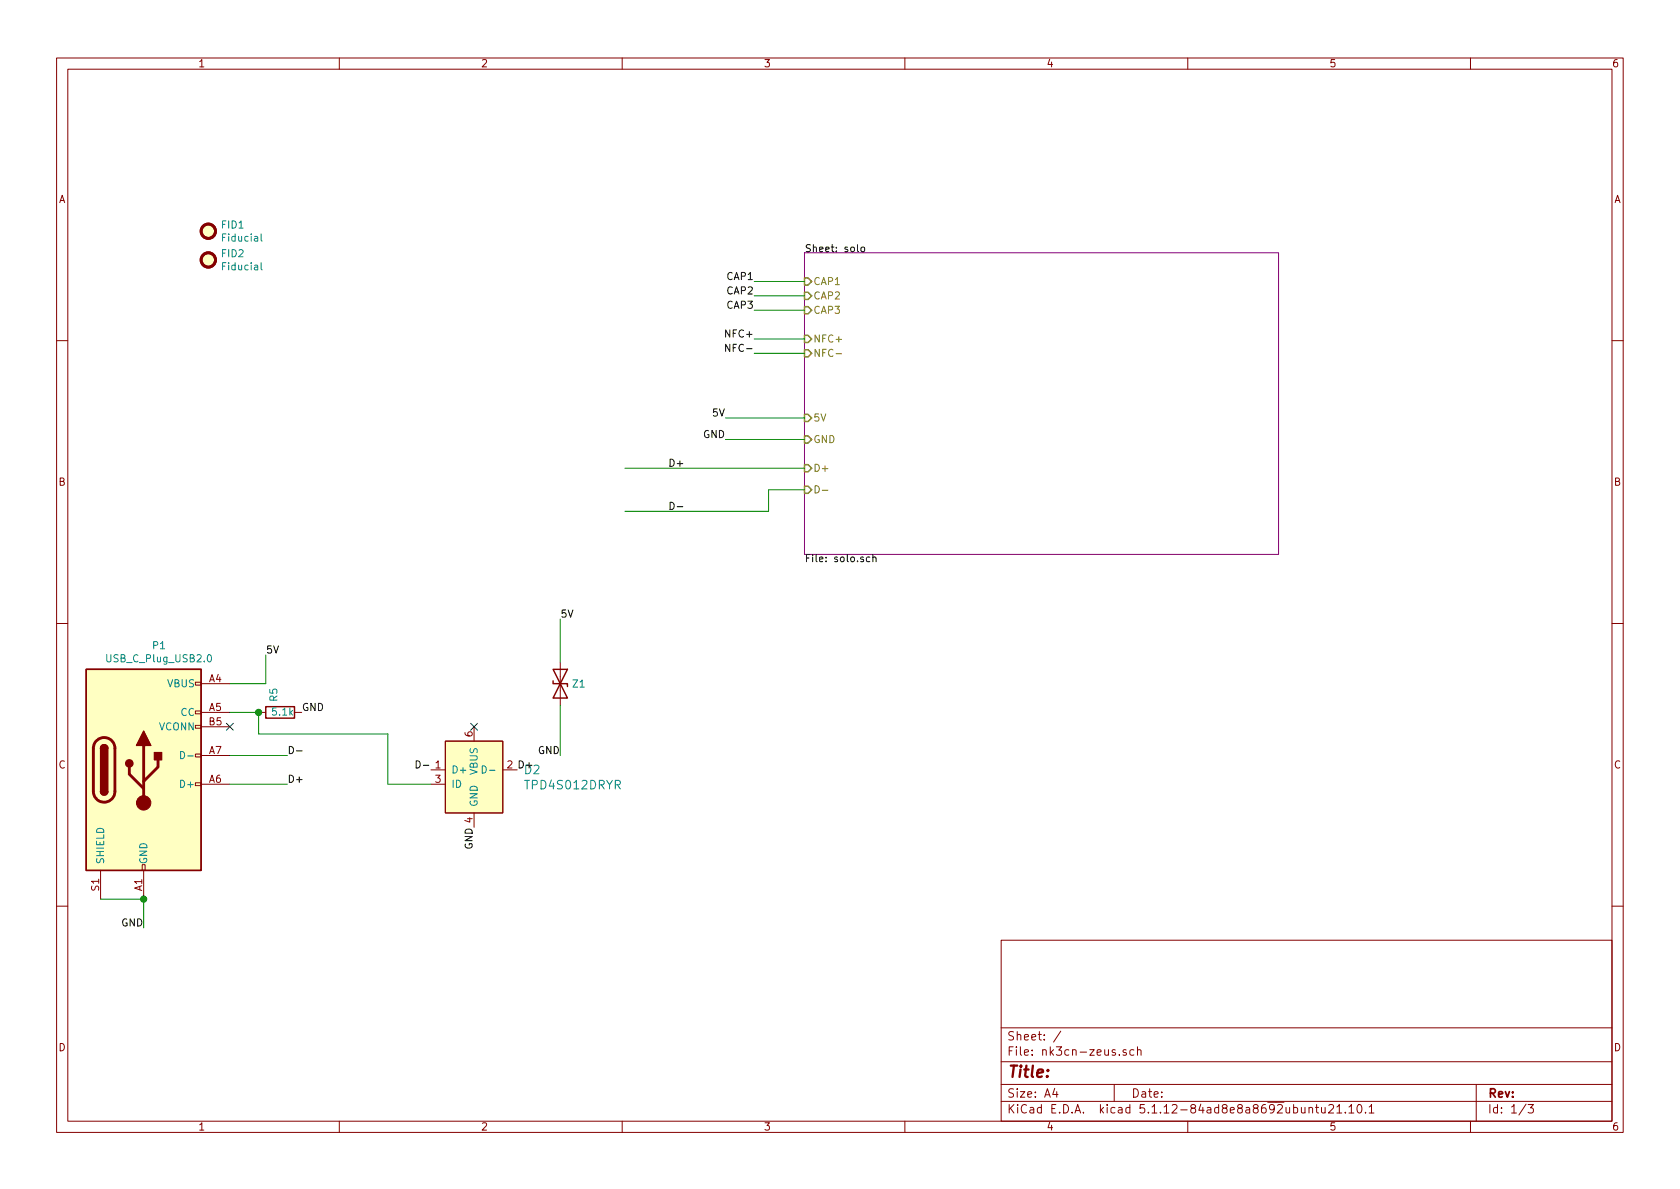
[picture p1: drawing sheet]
EESchema Schematic File Version 4
EELAYER 30 0
EELAYER END
$Descr A4 11693 8268
encoding utf-8
Sheet 1 3
Title ""
Date ""
Rev ""
Comp ""
Comment1 ""
Comment2 ""
Comment3 ""
Comment4 ""
$EndDescr
Text Label 3900 4300 0    50   ~ 0
5V
Text Label 3900 5250 2    50   ~ 0
GND
$Comp
L Device:D_TVS Z1
U 1 1
P 3900 4750
F 0 "Z1" V 3900 4829 50  0000 L CNN
F 1 "GG040205100N2P" V 3945 4828 50  0001 L CNN
F 2 "Resistor_SMD:R_0402_1005Metric" H 3900 4750 50  0001 C CNN
F 3 "~" H 3900 4750 50  0001 C CNN
F 4 "AVX Corporation" V 3900 4750 50  0001 C CNN "Manufacturer"
F 5 "" V 3900 4750 50  0001 C CNN "Description"
F 6 "GG040205100N2P" V 3900 4750 50  0001 C CNN "MPN"
F 7 "2" V 3900 4750 50  0001 C CNN "Pins"
F 8 "0402" V 3900 4750 50  0001 C CNN "Package"
	1    3900 4750
	0    1    1    0   
$EndComp
Wire Wire Line
	5350 3400 5600 3400
Wire Wire Line
	5350 3550 5350 3400
Wire Wire Line
	5250 2450 5600 2450
Wire Wire Line
	5600 2350 5250 2350
Wire Wire Line
	5250 2150 5600 2150
Wire Wire Line
	5600 2050 5250 2050
Wire Wire Line
	5250 1950 5600 1950
Text Label 5250 2450 2    50   ~ 0
NFC-
Text Label 5250 2350 2    50   ~ 0
NFC+
Text Label 5250 2150 2    50   ~ 0
CAP3
Text Label 5250 2050 2    50   ~ 0
CAP2
Text Label 5250 1950 2    50   ~ 0
CAP1
Wire Wire Line
	5050 3050 5600 3050
Wire Wire Line
	5050 2900 5600 2900
Text Label 5050 3050 2    50   ~ 0
GND
Text Label 5050 2900 2    50   ~ 0
5V
$Sheet
S 5600 1750 3300 2100
U 5DDFB633
F0 "solo" 50
F1 "solo.sch" 50
F2 "5V" I L 5600 2900 50 
F3 "GND" I L 5600 3050 50 
F4 "D+" I L 5600 3250 50 
F5 "D-" I L 5600 3400 50 
F6 "CAP1" I L 5600 1950 50 
F7 "CAP2" I L 5600 2050 50 
F8 "CAP3" I L 5600 2150 50 
F9 "NFC+" I L 5600 2350 50 
F10 "NFC-" I L 5600 2450 50 
$EndSheet
Wire Wire Line
	4350 3250 5600 3250
Wire Wire Line
	4350 3550 5350 3550
Text Label 1850 4550 0    50   ~ 0
5V
Wire Wire Line
	1600 4750 1850 4750
Wire Wire Line
	1850 4750 1850 4550
Text Label 4650 3250 0    50   ~ 0
D+
Text Label 4650 3550 0    50   ~ 0
D-
Text Label 2000 5450 0    50   ~ 0
D+
Text Label 2000 5250 0    50   ~ 0
D-
Wire Wire Line
	2000 5250 1600 5250
Wire Wire Line
	2000 5450 1600 5450
Text Label 1000 6450 2    50   ~ 0
GND
Wire Wire Line
	1000 6450 1000 6250
$Comp
L nk3cn-zeus-rescue:TPD4S012DRYR-dk_TVS-Diodes-fido2-lpc55-rescue D2
U 1 1
P 3300 5150
F 0 "D2" H 3644 4953 60  0000 L CNN
F 1 "TPD4S012DRYR" H 3644 4847 60  0000 L CNN
F 2 "digikey-footprints:UFDFN-6_1.45x1mm" H 3500 5350 60  0001 L CNN
F 3 "http://www.ti.com/general/docs/suppproductinfo.tsp?distId=10&gotoUrl=http%3A%2F%2Fwww.ti.com%2Flit%2Fgpn%2Ftpd4s012" H 3500 5450 60  0001 L CNN
F 4 "296-24244-1-ND" H 3500 5550 60  0001 L CNN "Digi-Key_PN"
F 5 "TPD4S012DRYR" H 3500 5650 60  0001 L CNN "MPN"
F 6 "Circuit Protection" H 3500 5750 60  0001 L CNN "Category"
F 7 "TVS - Diodes" H 3500 5850 60  0001 L CNN "Family"
F 8 "http://www.ti.com/general/docs/suppproductinfo.tsp?distId=10&gotoUrl=http%3A%2F%2Fwww.ti.com%2Flit%2Fgpn%2Ftpd4s012" H 3500 5950 60  0001 L CNN "DK_Datasheet_Link"
F 9 "/product-detail/en/texas-instruments/TPD4S012DRYR/296-24244-1-ND/2037535" H 3500 6050 60  0001 L CNN "DK_Detail_Page"
F 10 "TVS DIODE 5.5V 6SON" H 3500 6150 60  0001 L CNN "Description"
F 11 "Texas Instruments" H 3500 6250 60  0001 L CNN "Manufacturer"
F 12 "Active" H 3500 6350 60  0001 L CNN "Status"
	1    3300 5150
	1    0    0    -1  
$EndComp
Text Label 3000 5350 2    50   ~ 0
D-
Text Label 3600 5350 0    50   ~ 0
D+
NoConn ~ 3300 5050
Text Label 3300 5750 3    50   ~ 0
GND
Wire Wire Line
	3900 4300 3900 4600
Wire Wire Line
	3900 4900 3900 5250
$Comp
L Mechanical:Fiducial FID1
U 1 1
P 1450 1600
F 0 "FID1" H 1535 1646 50  0000 L CNN
F 1 "Fiducial" H 1535 1555 50  0000 L CNN
F 2 "Fiducial:Fiducial_0.5mm_Mask1mm" H 1450 1600 50  0001 C CNN
F 3 "~" H 1450 1600 50  0001 C CNN
	1    1450 1600
	1    0    0    -1  
$EndComp
$Comp
L Mechanical:Fiducial FID2
U 1 1
P 1450 1800
F 0 "FID2" H 1535 1846 50  0000 L CNN
F 1 "Fiducial" H 1535 1755 50  0000 L CNN
F 2 "Fiducial:Fiducial_0.5mm_Mask1mm" H 1450 1800 50  0001 C CNN
F 3 "~" H 1450 1800 50  0001 C CNN
	1    1450 1800
	1    0    0    -1  
$EndComp
NoConn ~ 1600 5050
$Comp
L Connector:USB_C_Plug_USB2.0 P1
U 1 1
P 1000 5350
F 0 "P1" H 1107 6217 50  0000 C CNN
F 1 "USB_C_Plug_USB2.0" H 1107 6126 50  0000 C CNN
F 2 "corelib:UTC009-C-vias-optimized" H 1150 5350 50  0001 C CNN
F 3 "https://www.usb.org/sites/default/files/documents/usb_type-c.zip" H 1150 5350 50  0001 C CNN
	1    1000 5350
	1    0    0    -1  
$EndComp
Wire Wire Line
	1000 6250 700  6250
Connection ~ 1000 6250
$Comp
L Device:R R?
U 1 1
P 1950 4950
AR Path="/5DDFB633/6301479B" Ref="R?"  Part="1" 
AR Path="/6301479B" Ref="R5"  Part="1" 
F 0 "R5" H 2020 4996 50  0000 L CNN
F 1 "5.1k" V 1950 4850 50  0000 L CNN
F 2 "Resistor_SMD:R_0402_1005Metric" V 1880 4950 50  0001 C CNN
F 3 "~" H 1950 4950 50  0001 C CNN
F 4 "" H 1950 4950 50  0001 C CNN "Manufacturer"
F 5 "+/- 1%" H 1950 4950 50  0001 C CNN "Description"
F 6 "" H 1950 4950 50  0001 C CNN "MPN"
F 7 "2" H 1950 4950 50  0001 C CNN "Pins"
F 8 "0402" H 1950 4950 50  0001 C CNN "Package"
	1    1950 4950
	0    -1   -1   0   
$EndComp
Text Label 2100 4950 0    50   ~ 0
GND
Wire Wire Line
	1600 4950 1800 4950
Wire Wire Line
	1800 4950 1800 5100
Wire Wire Line
	1800 5100 2700 5100
Wire Wire Line
	2700 5100 2700 5450
Wire Wire Line
	2700 5450 3000 5450
Connection ~ 1800 4950
$EndSCHEMATC
